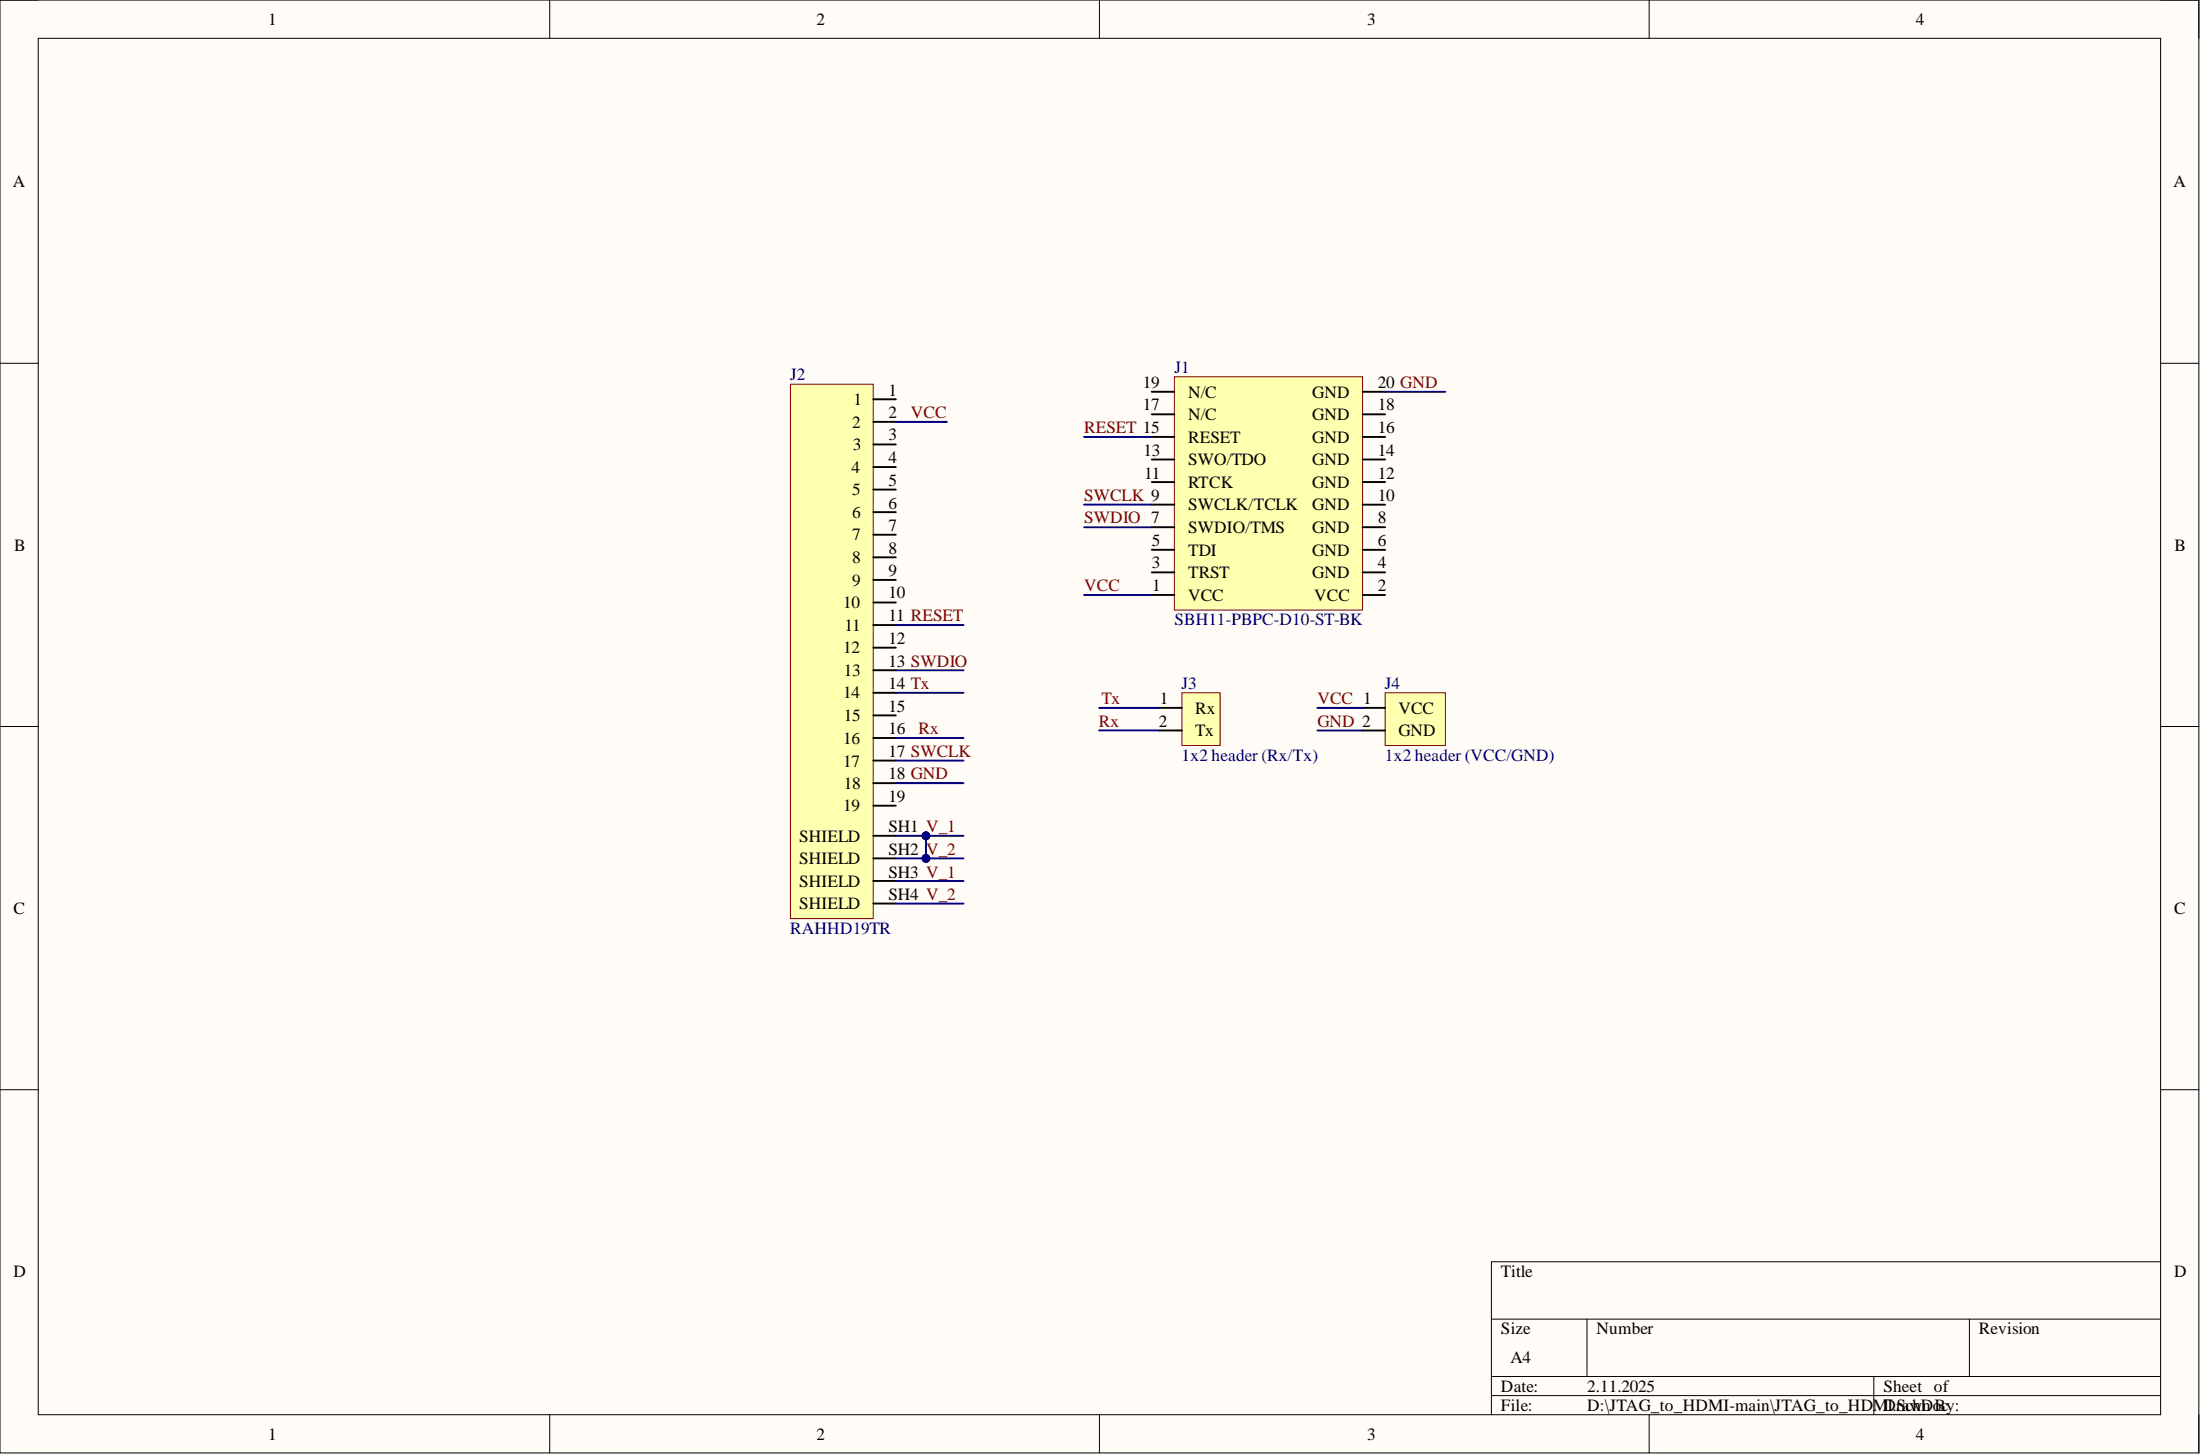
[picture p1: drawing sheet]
<svg xmlns="http://www.w3.org/2000/svg" width="292mm" height="193mm" viewBox="0 0 292 193" stroke-linecap="round" stroke-linejoin="round" font-family="sans-serif">
<path d="M0 0h291.9v192.8h-291.9z" fill-rule="evenodd" fill="#fffcf8"/>
<path d="M0 0h291.9v192.8h-291.9z" fill="none" stroke="#000" stroke-width=".13"/>
<path d="M5.1 5.1h281.8v182.7h-281.8z" fill-rule="evenodd" fill="#fffcf8"/>
<g fill="none" stroke="#000" stroke-width=".13">
<path d="M0 0h5.1M5.1 5.1h281.8v182.7h-281.8zM73 0v5.1M146 0v5.1M219 0v5.1M286.9 0h5v5.1M0 48.2h5.1M286.9 48.2h5M0 96.4h5.1M286.9 96.4h5M0 144.6h5.1M286.9 144.6h5"/>
<path d="M198 175.1h88.9M210.7 175.1v7.6M261.5 175.1v7.6M286.9 167.5h-88.9v20.3M73 187.8v5M146 187.8v5M198 182.7h88.9M198 185.2h88.9M219 187.8v5M248.8 182.7v5.1M291.9 187.8v5"/>
</g>
<path d="M183.9 91.9h8v7h-8z" fill-rule="evenodd" fill="#ffffb0"/>
<path d="M183.9 91.9h8v7h-8z" fill="none" stroke="#800000" stroke-width=".13"/>
<path d="M180.9 93.9h3M180.9 96.9h3" fill="none" stroke="#000" stroke-width=".25"/>
<path d="M156.9 91.9h5.1v7h-5.1z" fill-rule="evenodd" fill="#ffffb0"/>
<path d="M156.9 91.9h5.1v7h-5.1z" fill="none" stroke="#800000" stroke-width=".13"/>
<path d="M153.9 93.9h3M153.9 96.9h3" fill="none" stroke="#000" stroke-width=".25"/>
<path d="M104.9 51h11v70.9h-11z" fill-rule="evenodd" fill="#ffffb0"/>
<path d="M104.9 51h11v70.9h-11z" fill="none" stroke="#800000" stroke-width=".13"/>
<g fill="none" stroke="#000" stroke-width=".25">
<path d="M115.9 53h3M115.9 56h3M115.9 59h3M115.9 62h3M115.9 65h3M115.9 68h3M115.9 71h3M115.9 74h3M115.9 77h3M115.9 80h3M115.9 83h3M115.9 86h3"/>
<path d="M115.9 89h3M115.9 91.9h3M115.9 94.9h3M115.9 97.9h3M115.9 100.9h3M115.9 103.9h3M115.9 106.9h3M115.9 110.9h3M115.9 113.9h3M115.9 116.9h3M115.9 119.9h3"/>
</g>
<circle cx="122.9" cy="110.9" r=".51" fill="#000080"/>
<circle cx="122.9" cy="110.9" r=".51" fill="none" stroke="#000080" stroke-width=".13"/>
<circle cx="122.9" cy="113.9" r=".51" fill="#000080"/>
<circle cx="122.9" cy="113.9" r=".51" fill="none" stroke="#000080" stroke-width=".13"/>
<path d="M155.9 50h25v31h-25z" fill-rule="evenodd" fill="#ffffb0"/>
<path d="M155.9 50h25v31h-25z" fill="none" stroke="#800000" stroke-width=".13"/>
<g fill="none" stroke="#000" stroke-width=".25">
<path d="M152.9 58h3M152.9 55h3M152.9 52h3M180.9 58h3M180.9 55h3M180.9 52h3M152.9 79h3M152.9 76h3M152.9 73h3M152.9 70h3M152.9 67h3M152.9 64h3"/>
<path d="M152.9 61h3M180.9 79h3M180.9 76h3M180.9 73h3M180.9 70h3M180.9 67h3M180.9 64h3M180.9 61h3"/>
</g>
<path d="M143.9 58h9M143.9 67h9M143.9 70h9M143.9 79h9M174.9 93.9h6M118.9 113.9h9M118.9 100.9h9M118.9 116.9h9M118.9 119.9h9" fill="none" stroke="#000080" stroke-width=".25"/>
<circle cx="122.9" cy="113.9" r=".51" fill="#000080"/>
<circle cx="122.9" cy="113.9" r=".51" fill="none" stroke="#000080" stroke-width=".13"/>
<path d="M118.9 110.9h9" fill="none" stroke="#000080" stroke-width=".25"/>
<circle cx="122.9" cy="110.9" r=".51" fill="#000080"/>
<circle cx="122.9" cy="110.9" r=".51" fill="none" stroke="#000080" stroke-width=".13"/>
<path d="M145.9 93.9h8M145.9 96.9h8M122.9 110.9v3" fill="none" stroke="#000080" stroke-width=".25"/>
<circle cx="122.9" cy="110.9" r=".51" fill="#000080"/>
<circle cx="122.9" cy="110.9" r=".51" fill="none" stroke="#000080" stroke-width=".13"/>
<circle cx="122.9" cy="113.9" r=".51" fill="#000080"/>
<circle cx="122.9" cy="113.9" r=".51" fill="none" stroke="#000080" stroke-width=".13"/>
<path d="M118.9 56h6.8M183.9 52h8M118.9 89h9M118.9 83h9M118.9 91.9h9M118.9 97.9h9M174.9 96.9h6M118.9 103.9h9" fill="none" stroke="#000080" stroke-width=".25"/>
<g font-size="2.3">
<text x="35.6" y="3.3">1</text>
<text x="108.4" y="3.3">2</text>
<text x="181.5" y="3.3">3</text>
<text x="254.4" y="3.3">4</text>
<text x="1.7" y="24.9">A</text>
<text x="288.6" y="24.9">A</text>
<text x="113.3" y="53.8">1</text>
<text x="118" y="52.5">1</text>
<text x="151.7" y="51.5">19</text>
<text x="157.7" y="52.8">N/C</text>
<text x="174.2" y="52.8">GND</text>
<text x="183" y="51.5">20 GND</text>
<text x="113.1" y="56.8">2</text>
<text x="113.2" y="59.7">3</text>
<text x="118" y="55.5">2</text>
<text x="118" y="58.4">3</text>
<text x="151.7" y="54.5">17</text>
<text x="157.7" y="58.8">RESET</text>
<text x="157.7" y="55.7">N/C</text>
<text x="174.2" y="58.8">GND</text>
<text x="174.2" y="55.7">GND</text>
<text x="183" y="57.5">16</text>
<text x="183" y="54.5">18</text>
<text x="113.1" y="62.8">4</text>
<text x="113.1" y="65.7">5</text>
<text x="118" y="61.5">4</text>
<text x="118" y="64.5">5</text>
<text x="151.8" y="60.5">13</text>
<text x="151.9" y="63.5">11</text>
<text x="157.7" y="64.8">RTCK</text>
<text x="157.7" y="61.7">SWO/TDO</text>
<text x="174.2" y="64.8">GND</text>
<text x="174.2" y="61.7">GND</text>
<text x="183" y="63.5">12</text>
<text x="183" y="60.5">14</text>
<text x="113.1" y="68.8">6</text>
<text x="113.1" y="71.7">7</text>
<text x="118" y="67.5">6</text>
<text x="118" y="70.5">7</text>
<text x="157.7" y="70.7">SWDIO/TMS</text>
<text x="157.7" y="67.8">SWCLK/TCLK</text>
<text x="174.2" y="70.7">GND</text>
<text x="174.2" y="67.8">GND</text>
<text x="183" y="69.4">8</text>
<text x="183" y="66.5">10</text>
<text x="1.9" y="73.1">B</text>
<text x="113.1" y="74.8">8</text>
<text x="113.1" y="77.7">9</text>
<text x="118" y="73.5">8</text>
<text x="118" y="76.5">9</text>
<text x="152.9" y="75.4">3</text>
<text x="152.9" y="72.5">5</text>
<text x="157.7" y="76.7">TRST</text>
<text x="157.7" y="73.8">TDI</text>
<text x="174.2" y="76.7">GND</text>
<text x="174.2" y="73.8">GND</text>
<text x="183" y="75.4">4</text>
<text x="183" y="72.5">6</text>
<text x="288.7" y="73.1">B</text>
<text x="112" y="80.7">10</text>
<text x="112.1" y="83.7">11</text>
<text x="118" y="79.4">10</text>
<text x="118" y="82.5">11 RESET</text>
<text x="153" y="78.5">1</text>
<text x="157.7" y="79.8">VCC</text>
<text x="174.5" y="79.8">VCC</text>
<text x="183" y="78.5">2</text>
<text x="112" y="86.7">12</text>
<text x="112" y="89.7">13</text>
<text x="118" y="85.4">12</text>
<text x="118" y="88.5">13 SWDIO</text>
<text x="112" y="92.7">14</text>
<text x="112" y="95.7">15</text>
<text x="118" y="91.4">14 Tx</text>
<text x="118" y="94.5">15</text>
<text x="154" y="93.5">1</text>
<text x="158.7" y="94.7">Rx</text>
<text x="185.7" y="94.7">VCC</text>
<text x="112" y="98.7">16</text>
<text x="112" y="101.7">17</text>
<text x="118" y="97.4">16</text>
<text x="118" y="100.5">17 SWCLK</text>
<text x="153.8" y="96.4">2</text>
<text x="158.7" y="97.7">Tx</text>
<text x="185.7" y="97.7">GND</text>
<text x="112" y="107.7">19</text>
<text x="112" y="104.7">18</text>
<text x="118" y="103.4">18 GND</text>
<text x="118" y="106.4">19</text>
<text x="106.1" y="111.7">SHIELD</text>
<text x="118" y="110.5">SH1 V_1</text>
<text x="118" y="113.4">SH2</text>
<text x="106.1" y="114.7">SHIELD</text>
<text x="106.1" y="117.7">SHIELD</text>
<text x="118" y="116.5">SH3 V_1</text>
<text x="118" y="119.4">SH4 V_2</text>
<text x="1.8" y="121.3">C</text>
<text x="106.1" y="120.7">SHIELD</text>
<text x="288.6" y="121.3">C</text>
<text x="1.8" y="169.5">D</text>
<text x="199.3" y="169.5">Title</text>
<text x="288.6" y="169.5">D</text>
<text x="199.3" y="177.1">Size</text>
<text x="212" y="177.1">Number</text>
<text x="262.8" y="177.1">Revision</text>
<text x="199.3" y="184.7">Date:</text>
<text x="200.6" y="180.9">A4</text>
<text x="210.7" y="184.7">2.11.2025</text>
<text x="250.1" y="184.7">Sheet of</text>
<text x="35.6" y="191.1">1</text>
<text x="108.4" y="191.1">2</text>
<text x="181.5" y="191.1">3</text>
<text x="199.3" y="187.2">File:</text>
<text x="210.7" y="187.2">D:\JTAG_to_HDMI-main\JTAG_to_HDMDrawn By:</text>
<text x="250.6" y="187.2">I.SchDoc</text>
<text x="254.4" y="191.1">4</text>
</g>
<g font-size="2.3" fill="#000080">
<text x="104.9" y="50.5">J2</text>
<text x="156" y="49.5">J1</text>
<text x="156" y="83">SBH11-PBPC-D10-ST-BK</text>
<text x="156.9" y="91.4">J3</text>
<text x="183.9" y="91.4">J4</text>
<text x="156.9" y="101">1x2 header (Rx/Tx)</text>
<text x="183.9" y="101">1x2 header (VCC/GND)</text>
<text x="104.9" y="124">RAHHD19TR</text>
</g>
<g font-size="2.3" fill="#800000">
<text x="120.9" y="55.5">VCC</text>
<text x="143.9" y="57.5">RESET 15</text>
<text x="143.9" y="66.5">SWCLK 9</text>
<text x="143.9" y="69.4">SWDIO 7</text>
<text x="143.9" y="78.5">VCC</text>
<text x="146.2" y="93.5">Tx</text>
<text x="174.9" y="93.5">VCC 1</text>
<text x="121.9" y="97.4">Rx</text>
<text x="145.9" y="96.4">Rx</text>
<text x="174.9" y="96.4">GND 2</text>
<text x="123" y="113.4">V_2</text>
</g>
</svg>
